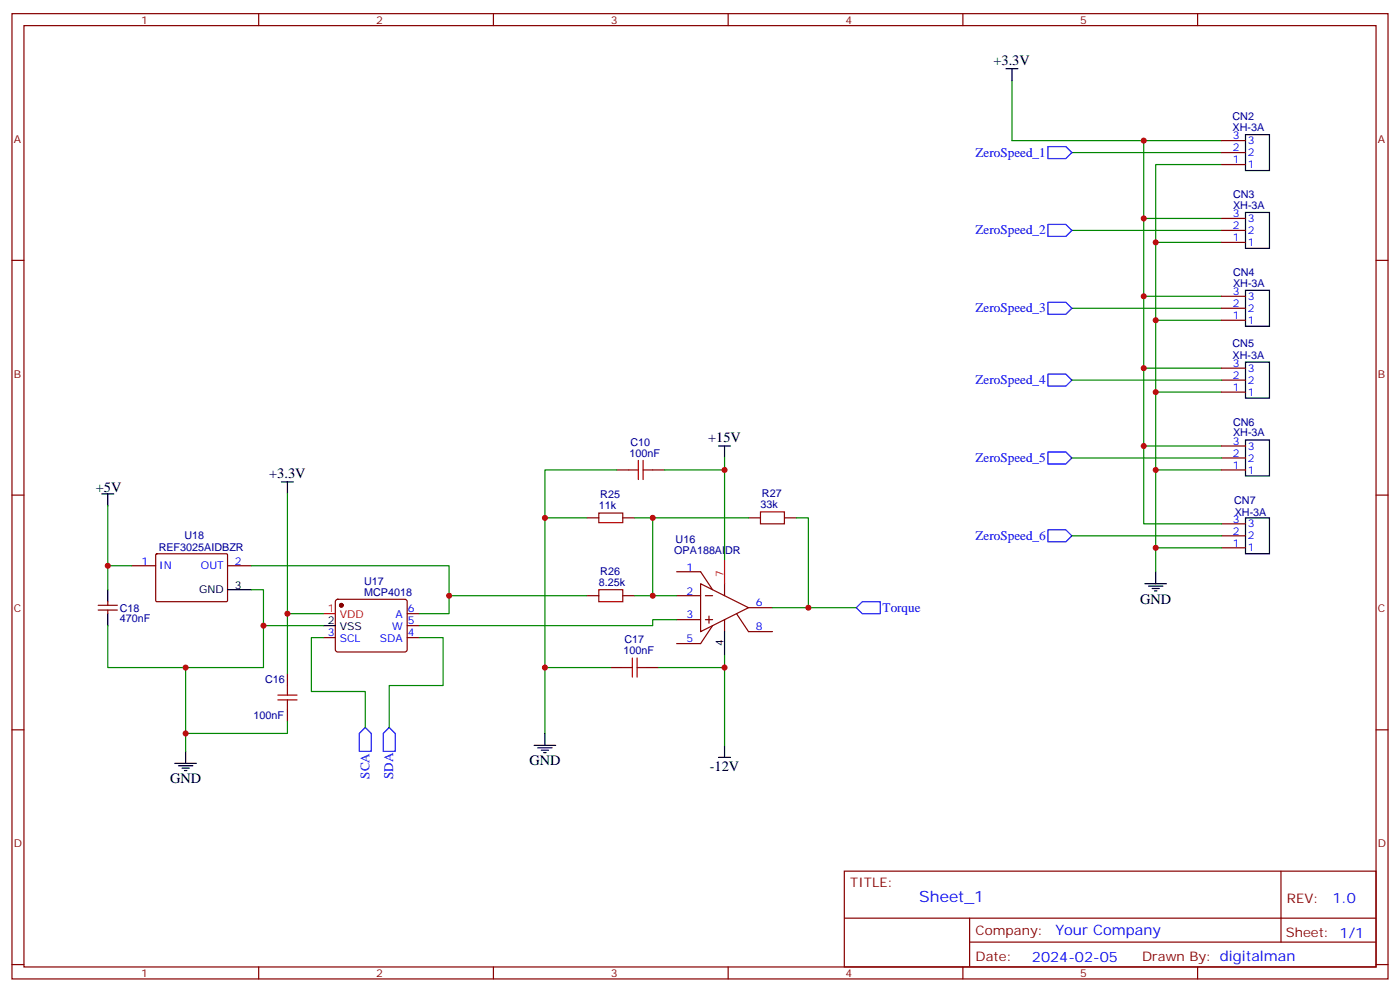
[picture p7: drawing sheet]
<svg xmlns="http://www.w3.org/2000/svg" width="412mm" height="292mm" viewBox="0 0 412 292" stroke-linecap="round" stroke-linejoin="round" font-family="sans-serif">
<g fill="none" stroke="#870000" stroke-width=".35">
<path d="M3.5 4h405.4v284.4h-405.4zM7.1 7.5h398.2v277.3h-398.2zM76.2 4v3.5M145.3 4v3.5M214.5 4v3.5M283.6 4v3.5M352.8 4v3.5M359.8 48.5h7.1M359.8 44.9h7.1M359.8 41.4h7.1M3.5 76.7h3.6M359.8 71.4h7.1"/>
<path d="M359.8 67.9h7.1M359.8 64.3h7.1M405.3 76.7h3.6M359.8 94.3h7.1M359.8 90.8h7.1M359.8 87.3h7.1M359.8 115.5h7.1M359.8 112h7.1M359.8 108.4h7.1M181.7 138.4h3.5M192.3 138.4h3.5M359.8 138.4h7.1"/>
<path d="M359.8 134.9h7.1M359.8 131.4h7.1M3.5 145.8h3.6M172.9 152.5h3.5M183.4 152.5h3.6M220.5 152.5h3.5M231.1 152.5h3.5M359.8 157.8h7.1M359.8 154.3h7.1M405.3 145.8h3.6M28.9 178.3h5.7M28.9 179.7h5.7"/>
<path d="M31.7 177.2v1.1M31.7 179.7v1.1M38.8 166.7h7.1M45.9 163.3l.3-.2 20.7 .1 .1 .3v13.6l-.3 .1h-20.7l-.1-.3zM67 166.7h7.1M99 176.7l.5-.2h19.7l.5 .2 .2 .5v14.4l-.7 .5-20-.1-.4-.7v-14.1zM172.9 175.5h3.5M183.4 175.5h3.6M199.3 175.5h7.1M199.3 168.4h7.1l3.5 5.3M206.4 171.9l14.1 7.1-14.1 7.1zM207.8 175.5h2.1"/>
<path d="M213.4 171.9v3.6M220.5 179h7M359.8 161.4h7.1M84.7 198.4v3.5M95.2 187.8h3.6M119.9 187.8h3.6M119.9 184.3h3.6M119.9 180.8h3.6M179.9 196.6h3.5M190.5 196.6h3.5M199.3 182.5h7.1M207.8 182.5h2.1"/>
<path d="M208.8 181.5v2.1M209.9 184.3l-3.5 5.3h-7.1M213.4 182.5v3.6M217 180.8l3.5 5.3h7M3.5 215h3.6M84.7 209v3.5M405.3 215h3.6M248.7 256.6h156.6v28.2h-156.6zM377.3 256.6v20.9M248.7 270.5h156.5M285.6 277.5h119.6M285.6 270.5v14.1"/>
<path d="M3.5 284.1h3.6M76.2 284.8v3.6M145.3 284.8v3.6M214.5 284.8v3.6M283.6 284.8v3.6M352.8 284.8v3.6M405.3 284.1h3.6"/>
</g>
<g fill="none" stroke="#000" stroke-width=".35">
<path d="M296.3 20.2h3.6M298.1 20.2v3.6M366.9 39.7h7v10.5h-7zM366.9 62.6h7v10.6h-7zM366.9 85.5h7v10.6h-7zM366.9 106.7h7v10.6h-7zM211.7 131.4h3.5M213.4 131.4v3.5M366.9 129.6h7v10.6h-7zM30 145.5h3.5M31.7 145.5v3.5M82.9 142h3.5"/>
<path d="M84.7 142v3.5M366.9 152.5h7v10.6h-7zM31.7 173.7v3.5M67 173.7h7.1M337.3 171.9h6.3M338.3 172.6h4.2M339.4 173.4h2.1M340.1 174.1h.7M340.4 168.4v3.5M31.7 180.8v3.5M95.2 184.3h3.6M213.4 186.1v7"/>
<path d="M157.3 219.6h6.4M160.5 216v3.6M213.4 219.6v3.5M51.5 224.9h6.4M52.6 225.6h4.2M53.6 226.3h2.1M54.3 227h.7M54.7 221.3v3.6M158.4 220.3h4.2M159.5 221h2.1M160.2 221.7h.7M211.7 223.1h3.5"/>
</g>
<g fill="none" stroke="#008700" stroke-width=".35">
<path d="M298.1 23.8v17.6h61.7M315.7 44.9h44.1M336.9 41.4v112.9h22.9M359.8 48.5h-19.4v119.9M315.7 67.9h44.1M336.9 64.3h22.9M340.4 71.4h19.4M315.7 90.8h44.1M336.9 87.3h22.9M340.4 94.3h19.4M315.7 112h44.1M336.9 108.4h22.9"/>
<path d="M340.4 115.5h19.4M181.7 138.4h-21.2v14.1M195.8 138.4h17.6M213.4 134.9v30M315.7 134.9h44.1M336.9 131.4h22.9M340.4 138.4h19.4M31.7 149v17.7h7.1M84.7 145.5v35.3h10.5M172.9 152.5h-12.4v63.5M187 152.5h33.5M192.3 152.5v23"/>
<path d="M234.6 152.5h3.5v26.5h-10.6M315.7 157.8h44.1M31.7 166.7v7M74.1 166.7h58.2v14.1h-8.8M74.1 173.7h3.5v22.9h-45.9v-12.3M132.3 175.5h40.6M187 175.5h12.3M238.1 179h14.1M340.4 161.4h19.4M54.7 196.6v24.7M77.6 184.3h17.6M84.7 180.8v17.6"/>
<path d="M95.2 187.8h-3.5v15.9h15.9v10.6M123.5 187.8h7v14.1h-15.8v12.4M160.5 196.6h19.4M194 196.6h19.4M199.3 182.5h-7v1.8h-68.8M213.4 193.1v26.5M84.7 212.5v3.5h-30"/>
</g>
<path d="M308.7 43.2h5.3l1.7 1.7-1.7 1.8h-5.3zM308.7 66.1h5.3l1.7 1.8-1.7 1.7h-5.3zM308.7 89h5.3l1.7 1.8-1.7 1.8h-5.3zM308.7 110.2h5.3l1.7 1.8-1.7 1.7h-5.3zM308.7 133.1h5.3l1.7 1.8-1.7 1.8h-5.3zM308.7 156.1h5.3l1.7 1.7-1.7 1.8h-5.3zM252.2 179l1.8-1.8h5.3v3.6h-5.3zM107.6 214.3l1.8 1.7v5.3h-3.6v-5.3zM114.7 214.3l1.7 1.7v5.3h-3.5v-5.3z" fill="none" stroke="#00f" stroke-width=".35"/>
<path d="M213.4 164.9v7M95.2 180.8h3.6" fill="none" stroke="#f00" stroke-width=".35"/>
<g fill="none" stroke="#a10000" stroke-width=".35">
<path d="M185.2 138.4h2.8M188 135.6v5.7M189.4 135.6v5.7M189.4 138.4h2.9M176.4 151.1h7v2.9h-7zM224 150.8h7.1v3.5h-7.1zM176.4 173.7h7v3.5h-7zM183.4 196.6h2.9M186.3 193.8v5.7M187.7 196.6h2.8M187.7 193.8v5.7M81.8 206.2h5.7"/>
<path d="M81.8 204.8h5.7M84.7 201.9v2.9M84.7 206.2v2.8"/>
</g>
<circle cx="100.5" cy="178.3" r=".53" fill="#870000" stroke="#870000" stroke-width=".35"/>
<g fill="#c00">
<circle cx="340.4" cy="138.4" r=".88"/>
<circle cx="336.9" cy="131.4" r=".88"/>
<circle cx="340.4" cy="115.5" r=".88"/>
<circle cx="336.9" cy="108.4" r=".88"/>
<circle cx="340.4" cy="94.3" r=".88"/>
<circle cx="340.4" cy="71.4" r=".88"/>
<circle cx="340.4" cy="161.4" r=".88"/>
<circle cx="336.9" cy="41.4" r=".88"/>
<circle cx="336.9" cy="87.3" r=".88"/>
<circle cx="336.9" cy="64.3" r=".88"/>
<circle cx="192.3" cy="175.5" r=".88"/>
<circle cx="192.3" cy="152.5" r=".88"/>
<circle cx="238.1" cy="179" r=".88"/>
<circle cx="31.8" cy="166.7" r=".88"/>
<circle cx="54.7" cy="196.6" r=".88"/>
<circle cx="77.6" cy="184.3" r=".88"/>
<circle cx="84.7" cy="180.8" r=".88"/>
<circle cx="54.7" cy="216" r=".88"/>
<circle cx="132.3" cy="175.5" r=".88"/>
<circle cx="213.4" cy="196.6" r=".88"/>
<circle cx="160.5" cy="196.6" r=".88"/>
<circle cx="213.4" cy="138.4" r=".88"/>
<circle cx="160.5" cy="152.5" r=".88"/>
</g>
<text font-size="4.6" fill="#00f" x="270.8" y="265.6">Sheet_1</text>
<g font-size="4.2">
<text x="292.6" y="19.1">+3.3V</text>
<text x="208.6" y="130.2">+15V</text>
<text x="79.3" y="140.9">+3.3V</text>
<text x="28.2" y="144.8">+5V</text>
<text x="335.8" y="177.9">GND</text>
<text x="155.9" y="225.2">GND</text>
<text x="209.1" y="227.1">-12V</text>
<text x="50.1" y="230.5">GND</text>
</g>
<g font-size="4.2" fill="#00f">
<text x="392.5" y="265.9">1.0</text>
<text x="310.9" y="275.4">Your Company</text>
<text x="304" y="283.2">2024-02-05</text>
</g>
<g font-size="3.9" fill="#00f">
<text x="287.4" y="46.2">ZeroSpeed_1</text>
<text x="287.4" y="69">ZeroSpeed_2</text>
<text x="287.4" y="92">ZeroSpeed_3</text>
<text x="287.4" y="113.1">ZeroSpeed_4</text>
<text x="287.4" y="136.1">ZeroSpeed_5</text>
<text x="287.4" y="159">ZeroSpeed_6</text>
<text x="260" y="180.3">Torque</text>
<text x="108.8" y="229.4" transform="rotate(-90 108.8 229.4)">SCA</text>
<text x="115.9" y="229.6" transform="rotate(-90 115.9 229.6)">SDA</text>
</g>
<g font-size="3.9" fill="#800">
<text x="250.5" y="261.2">TITLE:</text>
<text x="379.1" y="265.9">REV:</text>
<text x="287.4" y="275.4">Company:</text>
<text x="378.7" y="276">Sheet: 1/1</text>
<text x="287.4" y="283.1">Date:</text>
<text x="336.4" y="283.2">Draw</text>
<text x="346.6" y="283.2">n By: digitalman</text>
</g>
<g font-size="3.2" fill="#800">
<text x="41.6" y="7">1</text>
<text x="110.8" y="7">2</text>
<text x="179.9" y="7">3</text>
<text x="249.1" y="7">4</text>
<text x="318.2" y="7">5</text>
<text x="4.1" y="42.1">A</text>
<text x="405.9" y="42.1">A</text>
<text x="4.1" y="111.3">B</text>
<text x="405.9" y="111.3">B</text>
<text x="4.1" y="180.4">C</text>
<text x="405.9" y="180.4">C</text>
<text x="4.1" y="249.6">D</text>
<text x="405.9" y="249.6">D</text>
<text x="41.6" y="287.8">1</text>
<text x="110.8" y="287.8">2</text>
<text x="179.9" y="287.8">3</text>
<text x="249.1" y="287.8">4</text>
<text x="318.2" y="287.8">5</text>
</g>
<g font-size="3.2" fill="#000080">
<text x="363.1" y="35.3">CN2</text>
<text x="363.1" y="38.6">XH-3A</text>
<text x="363.2" y="58.4">CN3</text>
<text x="363.2" y="61.5">XH-3A</text>
<text x="363.2" y="81.3">CN4</text>
<text x="363.2" y="84.5">XH-3A</text>
<text x="363.1" y="105.6">XH-3A</text>
<text x="363.1" y="102.3">CN5</text>
<text x="363.2" y="125.4">CN6</text>
<text x="185.7" y="131.3">C10</text>
<text x="363.2" y="128.6">XH-3A</text>
<text x="185.5" y="134.5">100nF</text>
<text x="176.8" y="146.8">R25</text>
<text x="224" y="149.7">33k</text>
<text x="224.5" y="146.4">R27</text>
<text x="363.6" y="148.4">CN7</text>
<text x="176.4" y="150.1">11k</text>
<text x="363.7" y="151.9">XH-3A</text>
<text x="54.3" y="158.7">U18</text>
<text x="199" y="159.8">U16</text>
<text x="46.7" y="162.4">REF3025AIDBZR</text>
<text x="198.6" y="163.1">OPA188AIDR</text>
<text x="107.3" y="172.3">U17</text>
<text x="176.4" y="172.6">8.25k</text>
<text x="176.8" y="169.4">R26</text>
<text x="107.3" y="175.5">MCP4018</text>
<text x="35.3" y="183.3">470nF</text>
<text x="35.3" y="180.1">C18</text>
<text x="183.9" y="189.5">C17</text>
<text x="183.7" y="192.8">100nF</text>
<text x="78.1" y="201.3">C16</text>
<text x="74.7" y="211.9">100nF</text>
</g>
<g font-size="3.2" fill="#00f">
<text x="363.1" y="41.1">3</text>
<text x="363.1" y="44.6">2</text>
<text x="367.6" y="46">2</text>
<text x="367.6" y="42.5">3</text>
<text x="363.1" y="48.1">1</text>
<text x="367.6" y="49.5">1</text>
<text x="363.1" y="64">3</text>
<text x="367.6" y="65.4">3</text>
<text x="363.1" y="71">1</text>
<text x="363.1" y="67.5">2</text>
<text x="367.6" y="68.9">2</text>
<text x="367.6" y="72.5">1</text>
<text x="363.1" y="86.9">3</text>
<text x="367.6" y="88.3">3</text>
<text x="363.1" y="94">1</text>
<text x="363.1" y="90.5">2</text>
<text x="367.6" y="95.4">1</text>
<text x="367.6" y="91.9">2</text>
<text x="363.1" y="111.6">2</text>
<text x="363.1" y="108.1">3</text>
<text x="367.6" y="113">2</text>
<text x="367.6" y="109.5">3</text>
<text x="363.1" y="115.1">1</text>
<text x="367.6" y="116.6">1</text>
<text x="363.1" y="131">3</text>
<text x="363.1" y="134.5">2</text>
<text x="367.6" y="136">2</text>
<text x="367.6" y="132.4">3</text>
<text x="363.1" y="138.1">1</text>
<text x="367.6" y="139.5">1</text>
<text x="363.1" y="154">3</text>
<text x="367.6" y="155.4">3</text>
<text x="363.1" y="161">1</text>
<text x="363.1" y="157.5">2</text>
<text x="367.6" y="158.9">2</text>
<text x="41.7" y="166.3">1</text>
<text x="46.9" y="167.7">IN</text>
<text x="59.2" y="167.7">OUT</text>
<text x="69.1" y="166.3">2</text>
<text x="367.6" y="162.4">1</text>
<text x="202.2" y="168.1">1</text>
<text x="202.2" y="175.1">2</text>
<text x="222.6" y="178.6">6</text>
<text x="115.5" y="185.7">W</text>
<text x="116.5" y="182.2">A</text>
<text x="120.1" y="183.9">5</text>
<text x="120.1" y="180.4">6</text>
<text x="202.2" y="182.2">3</text>
<text x="222.6" y="185.7">8</text>
<text x="96.6" y="187.5">3</text>
<text x="100.1" y="189.2">SCL</text>
<text x="111.9" y="189.2">SDA</text>
<text x="120.1" y="187.5">4</text>
<text x="202.2" y="189.2">5</text>
</g>
<g font-size="3.2">
<text x="69.1" y="173.4">3</text>
<text x="58.7" y="174.8">GND</text>
<text x="96.6" y="183.9">2</text>
<text x="100.1" y="185.7">VSS</text>
<text x="213.1" y="190.2" transform="rotate(-90 213.1 190.2)">4</text>
</g>
<g font-size="3.2" fill="#f00">
<text x="213.1" y="169.8" transform="rotate(-90 213.1 169.8)">7</text>
<text x="96.6" y="180.4">1</text>
<text x="100.1" y="182.2">VDD</text>
</g>
</svg>
